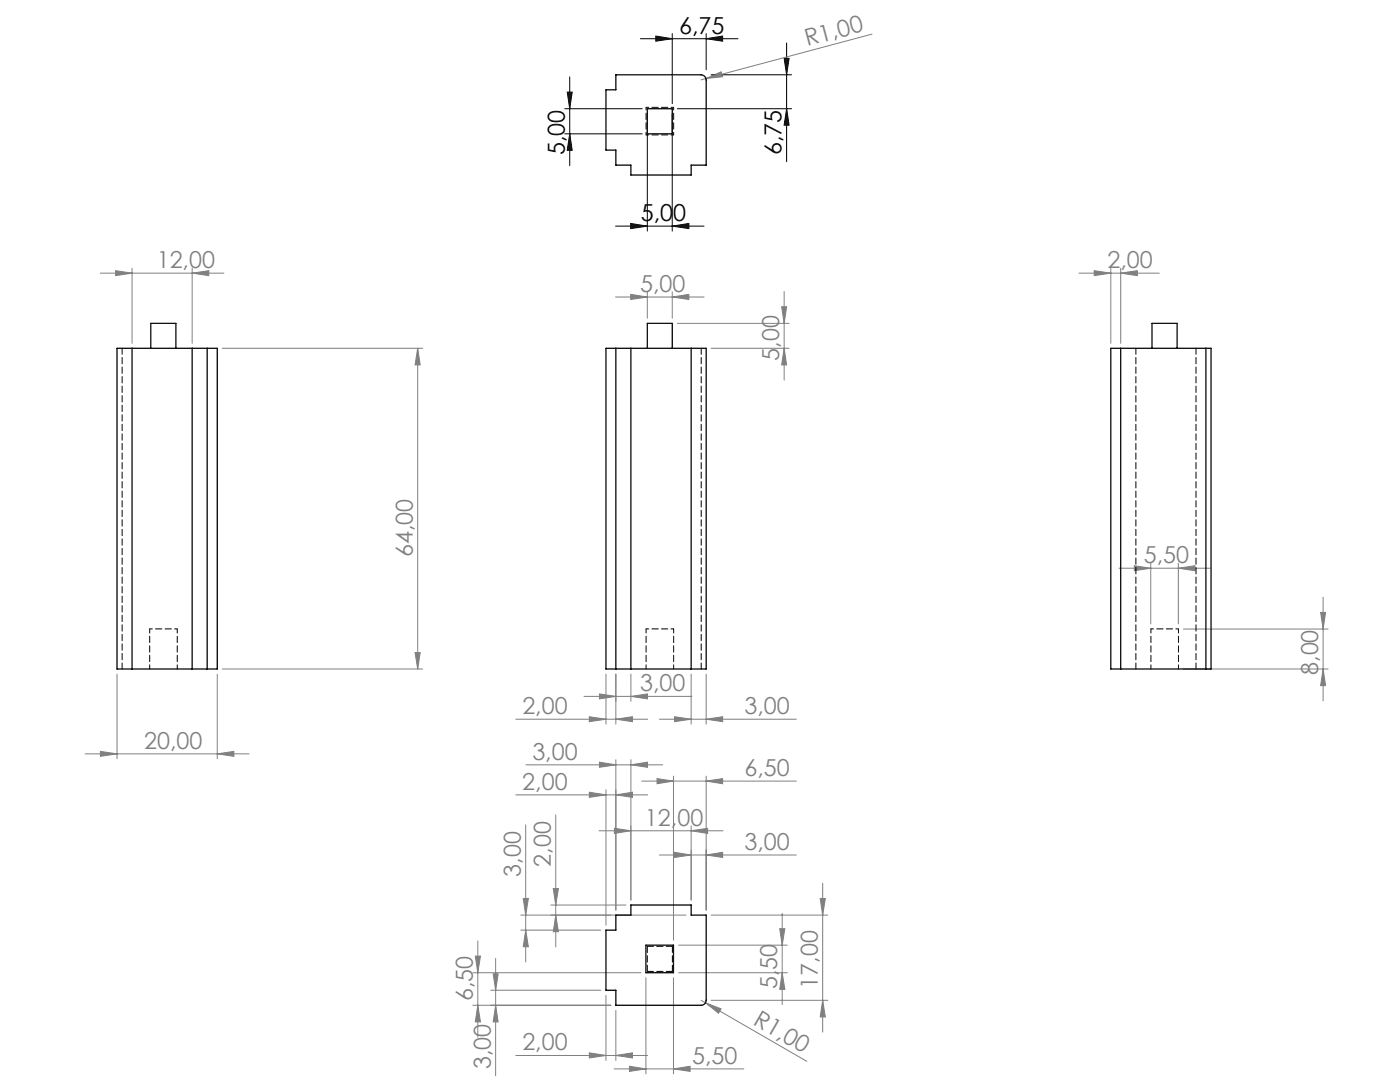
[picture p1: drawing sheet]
<svg xmlns="http://www.w3.org/2000/svg" width="279mm" height="216mm" viewBox="0 0 279 216" stroke-linecap="round" stroke-linejoin="round" font-family="sans-serif">
<g fill="none" stroke="#000" stroke-width=".2">
<path d="M113.2 18.4h1l-.5 3.3zM113.7 15.3v17.8M127.8 7.7h19.5M130.9 7.2l3.3 .5-3.3 .5zM134.2 6.7v14M140.9 7.7l3.3-.5v1zM140.9 6.7v7.2M141.9 14.9h16.1M156.5 11.6h1l-.5 3.3zM157 8.6v23.7M112.7 26.7h15.5M112.7 21.7h15.5"/>
<path d="M113.7 26.7l.5 3.3h-1zM129.2 22.7v23.4M134.2 22.7v23.4M135.2 21.7h22.8M157 21.7l.5 3.3h-1zM122.8 45.1h17.7M125.9 44.6l3.3 .5-3.3 .5zM134.2 45.1l3.3-.5v1z"/>
</g>
<g fill="none" stroke="#808080" stroke-width=".2">
<path d="M140.9 15.7l3-1.4 .3 1zM140.9 15.7l-1 .2M174 6.8l-33.1 8.9M20 54.5h24.7M23.1 54l3.3 .5-3.3 .5zM26.4 53.5v15M38.3 54.5l3.4-.5v1zM38.3 53.5v15M122.8 59.3h17.7M125.9 58.7l3.3 .6-3.3 .5zM129.2 58.2v5.3M134.2 59.3l3.3-.6v1.1z"/>
<path d="M134.2 58.2v5.3M156.5 58.2v17.6M215.3 54.5h16.1M218.4 54l3.3 .5-3.3 .5zM221.7 53.5v15M223.7 54.5l3.3-.5v1zM223.7 53.5v15M44.3 69.5h40M83.4 69.5l.5 3.3h-1.1zM83.4 69.5v64M135.2 64.5h22.3M141.9 69.5h15.6"/>
<path d="M156 61.2h1l-.5 3.3zM156.5 69.5l.5 3.3h-1zM223.3 113.4h18.2M226.4 112.9l3.3 .5-3.3 .5zM229.7 112.4v12.1M235.2 113.4l3.3-.5v1zM235.2 112.4v12.1M264.1 119.2v20.6M23.4 134.5v16.9M43.4 134.5v16.9M44.3 133.5h40M82.8 130.2h1.1l-.5 3.3z"/>
<path d="M116.6 139h21.5M119.6 138.5l3.3 .5-3.3 .5zM120.9 134.5v10M122.9 134.5v10M125.9 139l3.3-.5v1zM125.9 134.5v5.4M137.9 134.5v10M140.9 134.5v10M236.2 125.5h28.8M236.2 133.5h28.8M263.6 122.2h.9l-.4 3.3zM264.1 133.5l.4 3.3h-.9z"/>
<path d="M17 150.4h32.7M20 149.9l3.4 .5-3.4 .5zM43.4 150.4l3.3-.5v1zM102.9 143.5h26.4M102.9 158.6h26.4M105 152.6h27.3M117.6 143l3.3 .5-3.3 .5zM117.6 158.1l3.3 .5-3.3 .5zM119.6 152.1l3.3 .5-3.3 .5zM120.9 157.6v27M122.9 151.6v30M122.9 143.5l3.3-.5v1z"/>
<path d="M122.9 158.6l3.3-.5v1zM125.9 152.6l3.3-.5v1zM125.9 151.6v28M128.1 155.9h30.8M131.1 155.4l3.3 .5-3.3 .5zM131.6 143.5h27.3M134.4 154.9v32.7M134.6 143l3.3 .5-3.3 .5zM140.9 143.5l3.3-.5v1zM140.9 155.9l3.3-.5v1zM140.9 154.9v26.7M104.4 179.3h1l-.5 3.3z"/>
<path d="M104.9 164.6v27.3M110.4 177.3h1l-.5 3.3zM110.9 162.6v26.3M119.6 165.8h24.7M122.6 165.3l3.3 .5-3.3 .5zM131.6 170.6h27.3M134.6 170.1l3.3 .5-3.3 .5zM137.9 165.8l3.3-.5v1zM137.9 164.8v14.8M140.9 170.6l3.3-.5v1zM163.7 179.3h1l-.5 3.3zM164.2 176.2v29.8"/>
<path d="M94.4 194.1h33.5M94.9 190.8h1l-.5 3.3zM95.4 187.7v19.2M97.9 197.6h22M98.4 194.3h1l-.5 3.3zM98.9 191.2v23.5M103.9 182.6h33M103.9 185.6h16M104.9 185.6l.5 3.3h-1zM109.9 180.6h15M110.9 182.6l.5 3.3h-1zM120.9 198.6v13"/>
<path d="M128.9 195.1v19.2M134.4 195.1v19.2M135.4 188.6h21.7M135.4 194.1h21.7M139.9 199.6l.9 .5M141.9 182.6h23.3M141.9 199.6h23.3M155.6 185.3h1l-.5 3.3zM156.1 194.1l.5 3.3h-1zM156.1 182.2v18.2M164.2 199.6l.5 3.3h-1zM94.4 200.6h27.5"/>
<path d="M95.4 200.6l.5 3.3h-1zM98.9 200.6l.5 3.3h-1zM102.9 210.6h26.4M117.6 210.1l3.3 .5-3.3 .5zM122.6 213.3h25.8M122.9 210.6l3.3-.5v1zM122.9 201.6v10M125.6 212.8l3.3 .5-3.3 .5zM134.4 213.3l3.3-.5v1zM140.8 200.1l3.1 1.2-.5 .9zM140.8 200.1l20.2 11.7"/>
</g>
<g fill="#000">
<path d="M113.7 26.7l.5 3.3h-1zM113.2 18.4h1l-.5 3.3zM157 21.7l.5 3.3h-1zM156.5 11.6h1l-.5 3.3z"/>
<path d="M125.9 44.6l3.3 .5-3.3 .5zM134.2 45.1l3.3-.5v1zM130.9 7.2l3.3 .5-3.3 .5zM140.9 7.7l3.3-.5v1z"/>
</g>
<g fill="#808080">
<path d="M140.9 15.7l3-1.4 .3 1z"/>
<path d="M140.8 200.1l3.1 1.2-.5 .9z"/>
<path d="M235.2 113.4l3.3-.5v1zM226.4 112.9l3.3 .5-3.3 .5zM223.7 54.5l3.3-.5v1zM218.4 54l3.3 .5-3.3 .5zM43.4 150.4l3.3-.5v1zM20 149.9l3.4 .5-3.4 .5zM122.9 210.6l3.3-.5v1zM117.6 210.1l3.3 .5-3.3 .5zM125.9 152.6l3.3-.5v1zM119.6 152.1l3.3 .5-3.3 .5z"/>
<path d="M125.9 58.7l3.3 .6-3.3 .5zM134.2 59.3l3.3-.6v1.1zM23.1 54l3.3 .5-3.3 .5zM38.3 54.5l3.4-.5v1zM134.6 170.1l3.3 .5-3.3 .5zM140.9 170.6l3.3-.5v1zM125.6 212.8l3.3 .5-3.3 .5zM134.4 213.3l3.3-.5v1zM117.6 158.1l3.3 .5-3.3 .5zM122.9 158.6l3.3-.5v1zM131.1 155.4l3.3 .5-3.3 .5zM140.9 155.9l3.3-.5v1z"/>
<path d="M119.6 138.5l3.3 .5-3.3 .5zM125.9 139l3.3-.5v1zM134.6 143l3.3 .5-3.3 .5zM140.9 143.5l3.3-.5v1z"/>
<path d="M122.6 165.3l3.3 .5-3.3 .5zM137.9 165.8l3.3-.5v1z"/>
<path d="M122.9 143.5l3.3-.5v1zM117.6 143l3.3 .5-3.3 .5z"/>
<path d="M110.4 177.3h1l-.5 3.3zM110.9 182.6l.5 3.3h-1z"/>
<path d="M104.4 179.3h1l-.5 3.3zM104.9 185.6l.5 3.3h-1z"/>
<path d="M156 61.2h1l-.5 3.3zM156.5 69.5l.5 3.3h-1zM263.6 122.2h.9l-.4 3.3zM264.1 133.5l.4 3.3h-.9zM83.4 69.5l.5 3.3h-1.1zM82.8 130.2h1.1l-.5 3.3zM163.7 179.3h1l-.5 3.3zM164.2 199.6l.5 3.3h-1zM155.6 185.3h1l-.5 3.3zM156.1 194.1l.5 3.3h-1zM98.4 194.3h1l-.5 3.3zM98.9 200.6l.5 3.3h-1zM94.9 190.8h1l-.5 3.3zM95.4 200.6l.5 3.3h-1z"/>
</g>
<g fill="none" stroke="#000" stroke-width=".25">
<path d="M122.9 14.9h17a1.09 1.09 0 0 1 1 1v17h-3v2h-12v-2h-3v-2.9h-2v-12.1h2zM129.2 21.7h5v5h-5zM23.4 69.5h20v64h-20zM26.4 69.5v64M30.1 69.5v-5h5v5M38.3 69.5v64M41.3 69.5v64M120.9 69.5h20v64h-20zM122.9 69.5v64M125.9 69.5v64M129.2 69.5v-5h5v5M137.9 69.5v64"/>
<path d="M223.7 69.5v64M229.9 69.5v-5h5v5M240.7 69.5h1v64h-1M240.7 69.5h-19v64h19M240.7 69.5v64M122.9 182.6h3v-2h12v2h3v17a1.02 1.02 0 0 1-1 1h-17v-3h-2v-12h2zM128.9 188.6h5.5v5.5h-5.5z"/>
</g>
<path d="M128.9 21.4h5.5M128.9 26.9v-5.5M134.4 21.4v5.5M134.4 26.9h-5.5M35.4 125.5h-5.5M134.4 125.5h-5.5M235.2 125.5h-5.5" fill="none" stroke="#000" stroke-width=".2" stroke-dasharray="1.3 .6" stroke-dashoffset=".7"/>
<path d="M29.9 125.5v8M35.4 125.5v8M128.9 125.5v8M134.4 125.5v8M229.7 125.5v8M235.2 125.5v8" fill="none" stroke="#000" stroke-width=".2" stroke-dasharray="1.3 .6" stroke-dashoffset=".4"/>
<path d="M139.9 69.5v64M238.7 69.5v64M24.4 133.5v-64M226.7 133.5v-64" fill="none" stroke="#000" stroke-width=".2" stroke-dasharray="1.3 .6" stroke-dashoffset=".1"/>
<path d="M129.2 193.8v-5M129.2 188.8h5M134.2 193.8h-5M134.2 188.8v5" fill="none" stroke="#000" stroke-width=".2" stroke-dasharray="1.3 .6"/>
<g font-size="4.7">
<text x="135.5" y="6.7">6,75</text>
<text x="112.7" y="31" transform="rotate(-90 112.7 31)">5,00</text>
<text x="156" y="31" transform="rotate(-90 156 31)">6,75</text>
<text x="127.9" y="44.1">5,00</text>
</g>
<g font-size="4.7" fill="#808080">
<text x="161.1" y="9.2" transform="rotate(-15 161.1 9.2)">R1,00</text>
<text x="31.3" y="53.5">12,00</text>
<text x="221" y="53.5">2,00</text>
<text x="127.8" y="58.2">5,00</text>
<text x="155.5" y="71.9" transform="rotate(-90 155.5 71.9)">5,00</text>
<text x="82.4" y="111.2" transform="rotate(-90 82.4 111.2)">64,00</text>
<text x="228.3" y="112.3">5,50</text>
<text x="127.8" y="137.9">3,00</text>
<text x="263.1" y="134.7" transform="rotate(-90 263.1 134.7)">8,00</text>
<text x="104.2" y="142.5">2,00</text>
<text x="148.6" y="142.5">3,00</text>
<text x="28.8" y="149.4">20,00</text>
<text x="106.2" y="151.6">3,00</text>
<text x="148.6" y="154.8">6,50</text>
<text x="104.2" y="157.6">2,00</text>
<text x="128.7" y="164.7">12,00</text>
<text x="109.9" y="172.9" transform="rotate(-90 109.9 172.9)">2,00</text>
<text x="148.6" y="169.6">3,00</text>
<text x="103.9" y="174.9" transform="rotate(-90 103.9 174.9)">3,00</text>
<text x="155.1" y="197.4" transform="rotate(-90 155.1 197.4)">5,50</text>
<text x="163.2" y="197.3" transform="rotate(-90 163.2 197.3)">17,00</text>
<text x="94.4" y="199.8" transform="rotate(-90 94.4 199.8)">6,50</text>
<text x="104.2" y="209.6">2,00</text>
<text x="150.1" y="204.3" transform="rotate(30 150.1 204.3)">R1,00</text>
<text x="97.9" y="213.4" transform="rotate(-90 97.9 213.4)">3,00</text>
<text x="138.1" y="212.2">5,50</text>
</g>
</svg>
